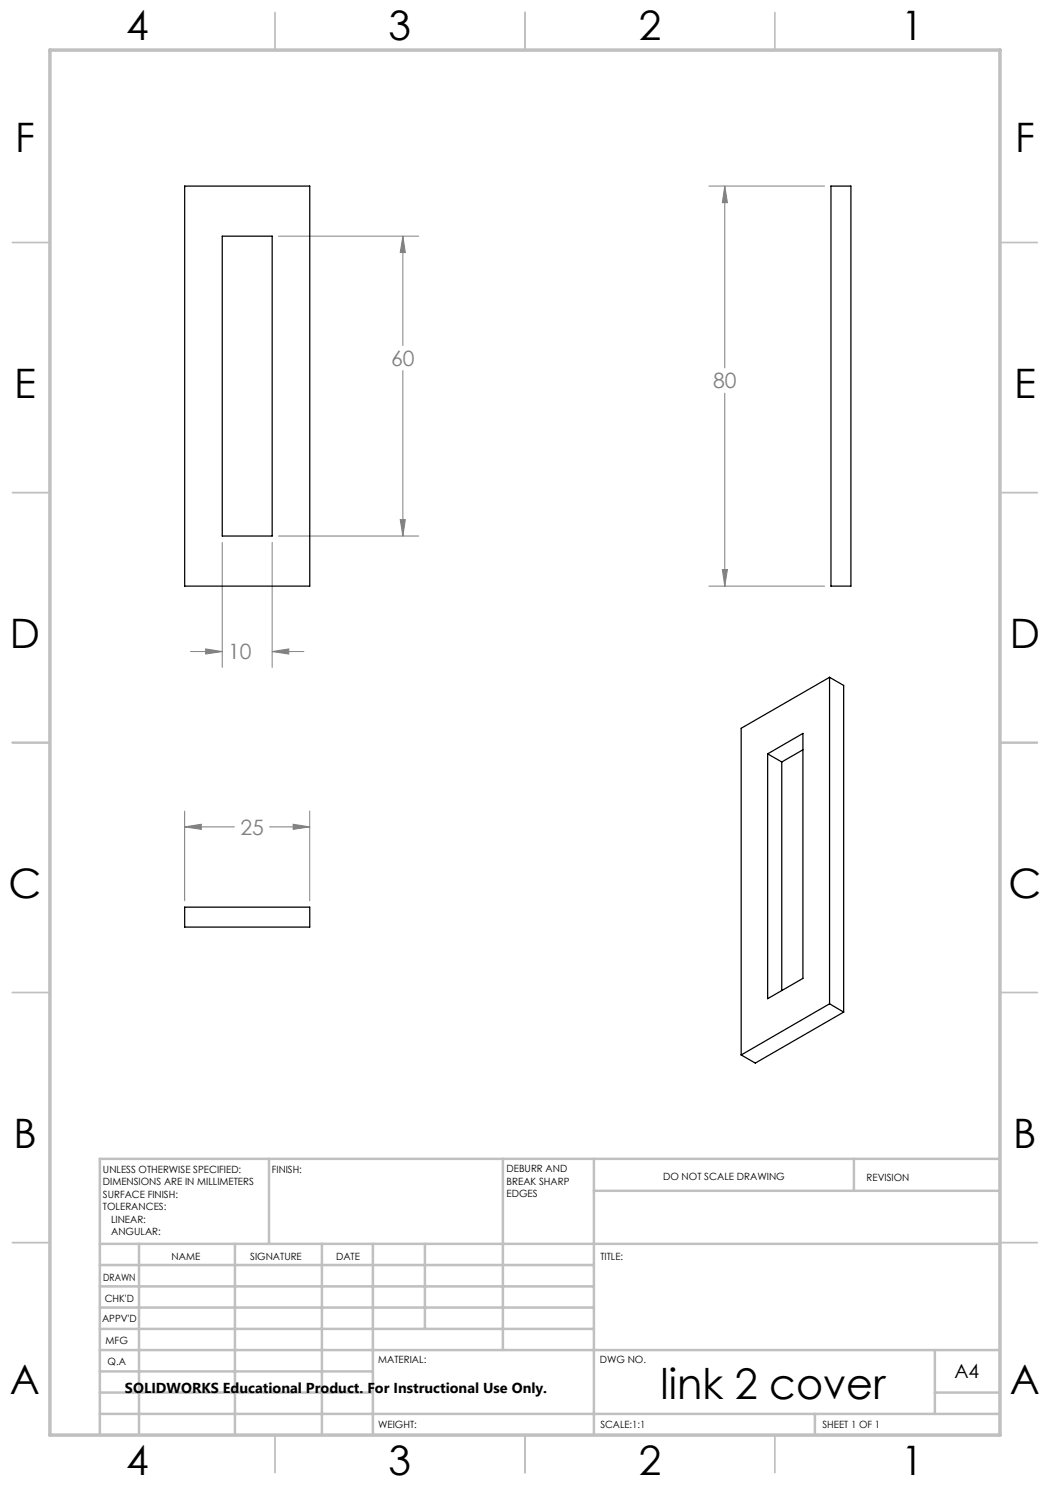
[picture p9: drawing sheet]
<svg xmlns="http://www.w3.org/2000/svg" width="210mm" height="297mm" viewBox="0 0 210 297" stroke-linecap="round" stroke-linejoin="round" font-family="sans-serif">
<g fill="none" stroke="#808080" stroke-width=".2">
<path d="M141.8 37.2h23.1M145 37.2l.5 3.3h-1zM145 37.2v36.4M55.7 47.2h28M80.6 47.2l.5 3.3h-1.1zM80.6 47.2v21.9M80.6 74.1v33.1M145 78.6v38.6M44.4 108.5v25M54.4 108.5v25M55.7 107.2h28M80 103.9h1.1l-.5 3.3z"/>
<path d="M141.8 117.2h23.1M144.5 113.9h1l-.5 3.3zM38.1 130.3h6.3M41.1 129.8l3.3 .5-3.3 .5zM54.4 130.3h6.4M54.4 130.3l3.3-.5v1zM36.9 162.2v18M36.9 165.4h10M36.9 165.4l3.4-.6v1.1zM53.9 165.4h8M58.6 164.8l3.3 .6-3.3 .5zM61.9 162.2v18"/>
</g>
<g fill="none" stroke="#c0c0c0" stroke-width=".35">
<path d="M55 2.5v7.5M105 2.5v7.5M155 2.5v7.5M2.5 48.5h7.5M200 48.5h7.5M2.5 98.5h7.5M200 98.5h7.5M2.5 148.5h7.5M200 148.5h7.5M2.5 198.5h7.5M200 198.5h7.5M2.5 248.5h7.5"/>
<path d="M200 248.5h7.5M55 287v7.5M105 287v7.5M155 287v7.5"/>
</g>
<g fill="none" stroke="#c0c0c0" stroke-width=".5">
<path d="M53.8 231.8v17M100.6 231.8v38.2M118.8 231.8v55.2M118.8 238.2h81.2M170.8 231.8v6.4M200 231.8h-180v55.2M20 248.8h180M20 257.3h98.8M20 253h98.8M27.8 248.8v38.2M47 248.8v38.2M64.4 248.8v38.2"/>
<path d="M74.6 248.8v38.2M85 248.8v17M20 265.8h98.8M20 261.5h98.8M20 278.5h54.6M20 274.3h54.6M20 270h180M187 278.5h13M187 270v12.8M20 282.8h180M163 282.8v4.2"/>
</g>
<path d="M10 10h190v277h-190z" fill="none" stroke="#c0c0c0" stroke-width=".7"/>
<path d="M80 103.9h1.1l-.5 3.3zM80.6 47.2l.5 3.3h-1.1zM41.1 129.8l3.3 .5-3.3 .5zM54.4 130.3l3.3-.5v1zM144.5 113.9h1l-.5 3.3zM145 37.2l.5 3.3h-1zM36.9 165.4l3.4-.6v1.1zM58.6 164.8l3.3 .6-3.3 .5z" fill="#808080"/>
<g fill="none" stroke="#000" stroke-width=".25">
<path d="M36.9 37.2h25v80h-25zM166.2 37.2h4v80h-4zM44.5 47.2h9.9v60h-9.9zM165.9 135.5l-17.7 10.2v65.3M165.9 135.5v65.3M165.9 135.5l2.8 1.6v65.3M153.5 150.8l7.1-4.1v49l-7.1 4zM153.5 150.8l2.9 1.6M156.4 152.4v45.7M160.6 150l-4.2 2.4M36.9 181.4h25v4h-25zM165.9 200.8l-17.7 10.2"/>
<path d="M165.9 200.8l2.8 1.6M168.7 202.4l-17.6 10.2-2.9-1.6"/>
</g>
<text font-size="8.5" x="132.1" y="279.7">link 2 cover</text>
<g font-size="8.1">
<text x="25.2" y="8">4</text>
<text x="77.7" y="8">3</text>
<text x="127.7" y="8">2</text>
<text x="180.2" y="8">1</text>
<text x="3" y="30.4">F</text>
<text x="203" y="30.4">F</text>
<text x="2.8" y="79.6">E</text>
<text x="202.8" y="79.6">E</text>
<text x="2" y="129.6">D</text>
<text x="202" y="129.6">D</text>
<text x="1.7" y="179.6">C</text>
<text x="201.7" y="179.6">C</text>
<text x="2.7" y="229.6">B</text>
<text x="202.7" y="229.6">B</text>
<text x="2" y="278.9">A</text>
<text x="202" y="278.9">A</text>
<text x="25.2" y="295">4</text>
<text x="77.7" y="295">3</text>
<text x="127.7" y="295">2</text>
<text x="180.2" y="295">1</text>
</g>
<g font-size="4.2" fill="#808080">
<text x="78.2" y="73.2">60</text>
<text x="142.6" y="77.7">80</text>
<text x="45.6" y="131.9">10</text>
<text x="48.1" y="166.9">25</text>
</g>
<text font-size="3.9" x="190.9" y="275.5">A4</text>
<text font-size="2.9" x="25" y="278.6">SOLIDWORKS Educational Product. For Instructional Use Only.</text>
<g font-size="2">
<text x="20.6" y="234.6">UNLESS OTHERWISE SPECIFIED:</text>
<text x="20.6" y="237.1">DIMENSIONS ARE IN MILLIMETERS</text>
<text x="20.6" y="239.6">SURFACE FINISH:</text>
<text x="54.4" y="234.6">FINISH:</text>
<text x="101.3" y="234.5">DEBURR AND</text>
<text x="101.3" y="237">BREAK SHARP</text>
<text x="101.3" y="239.5">EDGES</text>
<text x="132.6" y="236">DO NOT SCALE DRAWING</text>
<text x="173.3" y="236.2">REVISION</text>
<text x="20.6" y="242.1">TOLERANCES:</text>
<text x="22.2" y="244.6">LINEAR:</text>
<text x="22.2" y="247.1">ANGULAR:</text>
<text x="34.3" y="252">NAME</text>
<text x="50" y="251.9">SIGNATURE</text>
<text x="67.2" y="251.9">DATE</text>
<text x="120.1" y="251.9">TITLE:</text>
<text x="20.6" y="256.1">DRAWN</text>
<text x="20.9" y="260.3">CHK'D</text>
<text x="20.4" y="264.4">APPV'D</text>
<text x="21.1" y="268.8">MFG</text>
<text x="21.5" y="273">Q.A</text>
<text x="75.6" y="272.5">MATERIAL:</text>
<text x="120" y="272.5">DWG NO.</text>
<text x="75.6" y="285.5">WEIGHT:</text>
<text x="120.1" y="285.6">SCALE:1:1</text>
<text x="164.5" y="285.6">SHEET 1 OF 1</text>
</g>
</svg>
